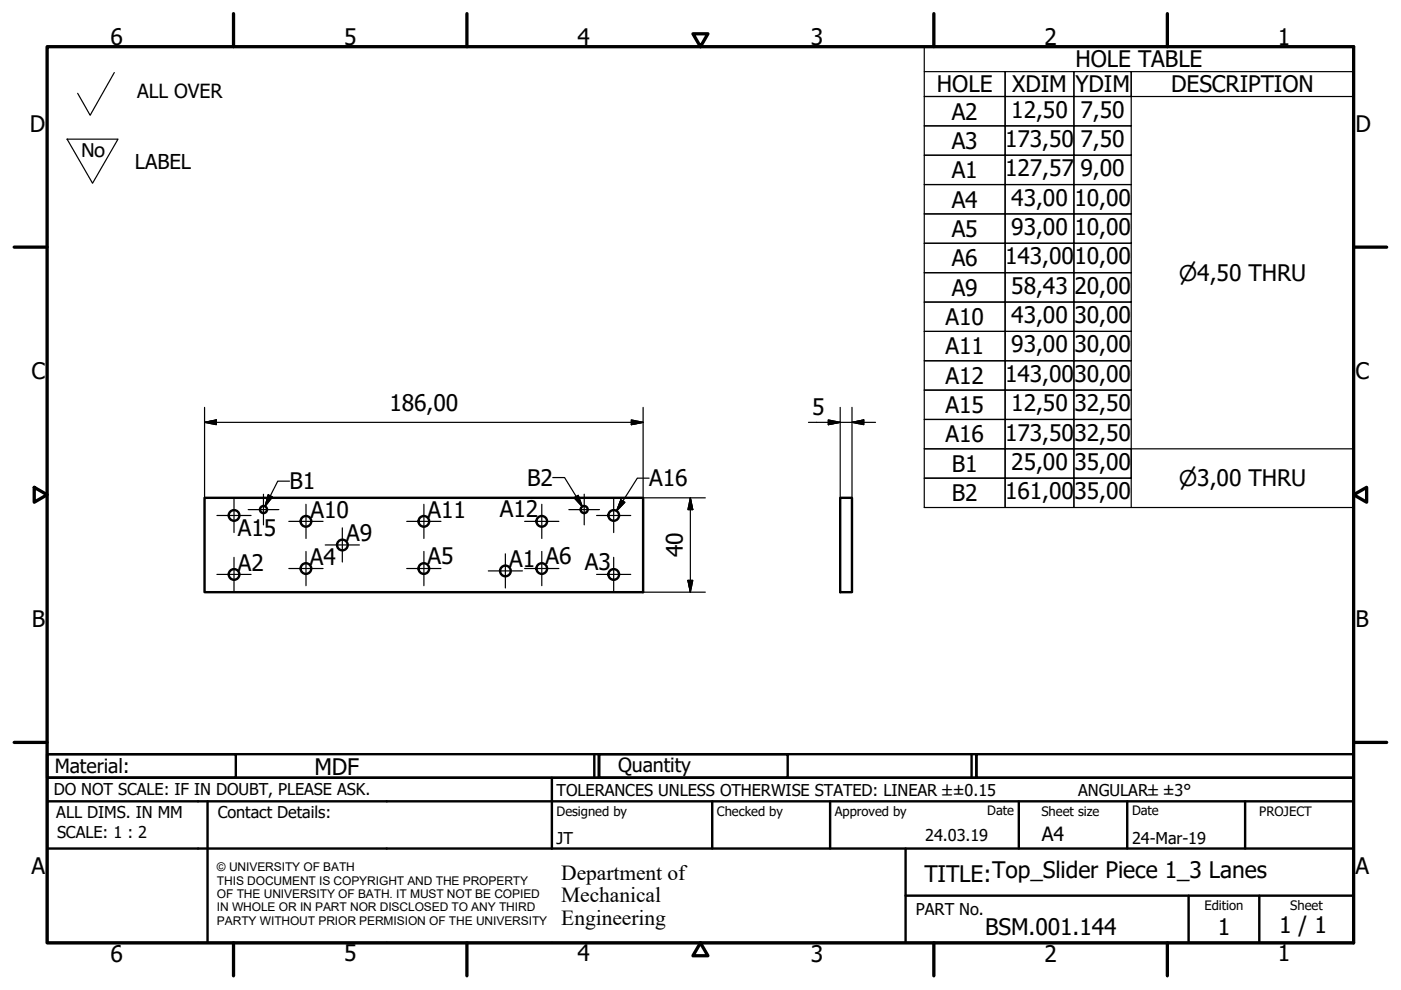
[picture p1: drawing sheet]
<svg xmlns="http://www.w3.org/2000/svg" width="297mm" height="210mm" viewBox="0 0 297 210" stroke-linecap="round" stroke-linejoin="round" font-family="sans-serif">
<!-- layer: Visible (ISO) -->
<g fill="none" stroke="#000" stroke-width=".51">
<path d="M43.4 105.6h93v20h-93zM178.1 105.6h2.5v20h-2.5z"/>
<circle cx="49.6" cy="109.3" r="1.13"/>
<circle cx="55.9" cy="108" r=".75"/>
<circle cx="64.9" cy="110.5" r="1.13"/>
<circle cx="72.6" cy="115.6" r="1.13"/>
<circle cx="89.9" cy="110.5" r="1.13"/>
<circle cx="114.9" cy="110.5" r="1.13"/>
<circle cx="123.9" cy="108" r=".75"/>
<circle cx="130.1" cy="109.3" r="1.13"/>
<circle cx="49.6" cy="121.8" r="1.13"/>
<circle cx="64.9" cy="120.5" r="1.13"/>
<circle cx="89.9" cy="120.5" r="1.13"/>
<circle cx="107.2" cy="121.1" r="1.13"/>
<circle cx="114.9" cy="120.5" r="1.13"/>
<circle cx="130.1" cy="121.8" r="1.13"/>
</g>
<!-- layer: Border (ISO) -->
<g fill="none" stroke="#000" stroke-width=".7">
<path d="M10 9.9h277v190h-277zM49.5 2.9v7M99 2.9v7M146.9 7.2h3.2l-1.6 2.7zM198 2.9v7M247.5 2.9v7M3 52.4h7M287 52.4h7M7.3 103.3l2.7 1.6-2.7 1.6zM287 104.9l2.8-1.6v3.2zM3 157.4h7M287 157.4h7"/>
<path d="M49.5 199.9v7M99 199.9v7M148.5 199.9l1.6 2.7h-3.2zM198 199.9v7M247.5 199.9v7"/>
</g>
<!-- layer: Title (ISO) -->
<g fill="none" stroke="#000" stroke-width=".51">
<path d="M10 159.9h40v5h-40zM10 159.9h117v5h-117zM126 159.9v5M127 159.9h40v5h-40zM127 159.9h80v5h-80zM206 159.9v5M207 159.9h80v5h-80zM10 169.9v-5h277v5M10 169.9h277v30h-277zM10 179.9h277M44 169.9v30M117 164.9v15"/>
<path d="M151 169.9v10M176 169.9v10M192 179.9v20M216 169.9v10M239 169.9v10M264 169.9v10M192 189.9h95M252 189.9v10M267 189.9v10"/>
</g>
<!-- layer: Sketch Geometry (ISO) -->
<path d="M24.2 15.4l-5.1 9-2.6-4.6M14.2 29.5h10.8l-5.4 9.4z" fill="none" stroke="#000" stroke-width=".25"/>
<!-- layer: Symbol (ISO) -->
<g fill="none" stroke="#000" stroke-width=".25">
<path d="M196 15.2h17.1v5.3h-17.1h17.1v6.2h-17.1h17.1v6.2h-17.1h17.1v6.2h-17.1h17.1v6.3h-17.1h17.1v6.2h-17.1h17.1v6.2h-17.1h17.1v6.2h-17.1h17.1v6.3h-17.1h17.1v6.2h-17.1h17.1v6.2h-17.1h17.1v6.2h-17.1h17.1v6.3h-17.1h17.1v6.2h-17.1h17.1v6.2v-6.2h14.6v6.2v-6.2h12.1v6.2M196 9.9h91v97.7h-91zM213.1 15.2h14.6v5.3h-14.6zM227.7 15.2h12.1v5.3h-12.1zM287 15.2h-47.2v5.3h47.2M213.1 20.5h14.6v6.2h-14.6zM213.1 26.7h14.6v6.2h-14.6zM213.1 32.9h14.6v6.2h-14.6zM213.1 39.1h14.6v6.3h-14.6zM227.7 20.5h12.1v6.2h-12.1zM227.7 26.7h12.1v6.2h-12.1zM227.7 32.9h12.1v6.2h-12.1z"/>
<path d="M227.7 39.1h12.1v6.3h-12.1zM213.1 45.4h14.6v6.2h-14.6zM213.1 51.6h14.6v6.2h-14.6zM213.1 57.8h14.6v6.2h-14.6zM227.7 45.4h12.1v6.2h-12.1zM227.7 51.6h12.1v6.2h-12.1zM227.7 57.8h12.1v6.2h-12.1zM213.1 64h14.6v6.3h-14.6zM213.1 70.3h14.6v6.2h-14.6zM213.1 76.5h14.6v6.2h-14.6zM227.7 64h12.1v6.3h-12.1zM227.7 70.3h12.1v6.2h-12.1z"/>
<path d="M227.7 76.5h12.1v6.2h-12.1zM213.1 82.7h14.6v6.2h-14.6zM213.1 88.9h14.6v6.3h-14.6zM213.1 95.2h14.6v6.2h-14.6zM227.7 82.7h12.1v6.2h-12.1zM227.7 88.9h12.1v6.3h-12.1zM227.7 95.2h12.1v6.2h-12.1zM56.9 104.9l.9 .5-1.6 2zM61.4 102h-2.5l-2.7 5.4M117.2 101.3h2.5l3.8 6.1M121.7 105.5l.9-.5 .9 2.4zM131.6 106l.9 .5-1.8 1.8z"/>
<path d="M137.6 101.4h-2.5l-4.4 6.9M239.8 101.4v-6.2h47.2v6.2"/>
</g>
<path d="M56.9 104.9l-.7 2.5zM56.9 104.9l.9 .5-1.6 2zM121.7 105.5l1.8 1.9zM121.7 105.5l.9-.5 .9 2.4zM131.6 106l-.9 2.3zM131.6 106l.9 .5-1.8 1.8z" fill="#000" stroke="#000" stroke-width=".25"/>
<!-- layer: Center Mark (ISO) -->
<g fill="none" stroke="#000" stroke-width=".25">
<path d="M46 109.3h7.2M49.6 105.7v7.2M49.6 118.2v7.2M52.6 108h6.5M55.9 104.8v6.5M61.2 110.5h7.3M64.9 116.9v7.3M64.9 106.9v7.3M69 115.5h7.2M72.6 111.9v7.3M86.2 110.5h7.3M89.9 106.9v7.3"/>
<path d="M89.9 116.9v7.3M107.1 117.4v7.3M111.2 110.5h7.3M114.9 106.9v7.3M114.9 116.9v7.3M120.6 108h6.5M123.9 104.8v6.5M126.5 109.3h7.2M130.1 105.7v7.2M130.1 118.2v7.2M46 121.8h7.2M61.2 120.5h7.3"/>
<path d="M86.2 120.5h7.3M103.5 121h7.3M111.2 120.5h7.3M126.5 121.8h7.2"/>
</g>
<!-- layer: Dimension (ISO) -->
<g fill="none" stroke="#000" stroke-width=".25">
<path d="M43.4 89.5l2.5-.5v1zM43.4 89.5h93M43.4 86.4v19.2M133.9 89l2.5 .5-2.5 .5zM136.4 86.4v19.2h13.1M171.4 89.5h14.2M175.6 89l2.5 .5-2.5 .5zM178.1 86.4v19.2M180.6 89.5l2.5-.5v1zM180.6 86.4v19.2M146.4 105.6l.5 2.4h-1zM146.4 105.6v20"/>
<path d="M136.4 125.6h13.1M145.9 123.1h1l-.5 2.5z"/>
</g>
<path d="M43.4 89.5l2.5-.5zM43.4 89.5l2.5-.5v1zM133.9 90l2.5-.5zM133.9 89l2.5 .5-2.5 .5zM175.6 90l2.5-.5zM175.6 89l2.5 .5-2.5 .5zM180.6 89.5l2.5-.5zM180.6 89.5l2.5-.5v1zM146.4 105.6l.5 2.4zM146.4 105.6l.5 2.4h-1zM145.9 123.1l.5 2.5zM145.9 123.1h1l-.5 2.5z" fill="#000" stroke="#000" stroke-width=".25"/>
<g font-size="4.8">
<text x="23.4" y="9.5">6</text>
<text x="72.9" y="9.5">5</text>
<text x="122.4" y="9.5">4</text>
<text x="171.9" y="9.5">3</text>
<text x="221.4" y="9.5">2</text>
<text x="270.9" y="9.5">1</text>
<text x="228" y="14.3">HOLE TABLE</text>
<text x="198.6" y="19.6">HOLE</text>
<text x="214.6" y="19.6">XDIM</text>
<text x="228" y="19.6">YDIM</text>
<text x="248.3" y="19.6">DESCRIPTION</text>
<text x="6.3" y="27.9">D</text>
<text x="201.8" y="25.4">A2</text>
<text x="214.4" y="24.9">12,50</text>
<text x="229.1" y="24.9">7,50</text>
<text x="287.4" y="27.9">D</text>
<text x="201.8" y="31.6">A3</text>
<text x="213.1" y="31.2">173,50</text>
<text x="229.1" y="31.2">7,50</text>
<text x="201.8" y="37.8">A1</text>
<text x="213.1" y="37.4">127,57</text>
<text x="229.1" y="37.4">9,00</text>
<text x="201.8" y="44">A4</text>
<text x="214.4" y="43.6">43,00</text>
<text x="227.8" y="43.6">10,00</text>
<text x="201.8" y="50.2">A5</text>
<text x="214.4" y="49.8">93,00</text>
<text x="227.8" y="49.8">10,00</text>
<text x="201.8" y="56.4">A6</text>
<text x="213.1" y="56">143,00</text>
<text x="227.8" y="56">10,00</text>
<text x="201.8" y="62.7">A9</text>
<text x="214.4" y="62.3">58,43</text>
<text x="227.8" y="62.3">20,00</text>
<text x="200.4" y="68.9">A10</text>
<text x="214.4" y="68.5">43,00</text>
<text x="227.8" y="68.5">30,00</text>
<text x="200.4" y="75.1">A11</text>
<text x="214.4" y="74.7">93,00</text>
<text x="227.8" y="74.7">30,00</text>
<text x="6.7" y="80.4">C</text>
<text x="200.4" y="81.4">A12</text>
<text x="213.1" y="81">143,00</text>
<text x="227.8" y="81">30,00</text>
<text x="287.4" y="80.4">C</text>
<text x="82.6" y="87.2">186,00</text>
<text x="172.2" y="87.9">5</text>
<text x="200.4" y="87.5">A15</text>
<text x="214.4" y="87.2">12,50</text>
<text x="227.8" y="87.2">32,50</text>
<text x="200.4" y="93.8">A16</text>
<text x="213.1" y="93.4">173,50</text>
<text x="227.8" y="93.4">32,50</text>
<text x="201.8" y="100">B1</text>
<text x="214.4" y="99.6">25,00</text>
<text x="227.8" y="99.6">35,00</text>
<text x="61.4" y="103.8">B1</text>
<text x="111.7" y="103.1">B2</text>
<text x="137.6" y="103.1">A16</text>
<text x="201.8" y="106.3">B2</text>
<text x="213.1" y="105.8">161,00</text>
<text x="227.8" y="105.8">35,00</text>
<text x="50.4" y="113.6">A15</text>
<text x="65.8" y="109.9">A10</text>
<text x="90.7" y="109.7">A11</text>
<text x="106" y="109.7">A12</text>
<text x="65.7" y="119.8">A4</text>
<text x="73.4" y="114.7">A9</text>
<text x="90.7" y="119.7">A5</text>
<text x="115.7" y="119.7">A6 A3</text>
<text x="144.8" y="118.2" transform="rotate(-90 144.8 118.2)">40</text>
<text x="50.4" y="121">A2</text>
<text x="107.9" y="120.2">A1</text>
<text x="6.8" y="132.9">B</text>
<text x="287.4" y="132.9">B</text>
<text x="66.7" y="164.4">MDF</text>
<text x="6.7" y="185.4">A</text>
<text x="287.4" y="185.4">A</text>
<text x="196" y="187">TITLE:Top_Slider Piece 1_3 Lanes</text>
<text x="271.2" y="197.9">1 / 1</text>
<text x="23.4" y="203.9">6</text>
<text x="72.9" y="203.8">5</text>
<text x="122.4" y="203.8">4</text>
<text x="171.9" y="203.9">3</text>
<text x="208.9" y="198.2">BSM.001.144</text>
<text x="221.4" y="203.9">2</text>
<text x="258.2" y="198.2">1</text>
<text x="270.9" y="203.8">1</text>
</g>
<text font-size="4.7" x="17.1" y="33.3">No</text>
<g font-size="4.6">
<text x="249.9" y="59.5">⌀4,50 THRU</text>
<text x="249.9" y="103.1">⌀3,00 THRU</text>
<text x="119" y="186.5">Department of</text>
<text x="119" y="191.3">Mechanical</text>
<text x="119" y="196">Engineering</text>
</g>
<text font-size="4.3" x="28.6" y="35.7">LABEL</text>
<g font-size="4.1">
<text x="29.1" y="20.9">ALL OVER</text>
<text x="11.6" y="163.9">Material:</text>
<text x="131" y="163.7">Quantity</text>
<text x="220.9" y="178.4">A4</text>
</g>
<g font-size="3.5">
<text x="11.4" y="168.5">DO NOT SCALE: IF IN DOUBT, PLEASE ASK.</text>
<text x="11.9" y="173.5">ALL DIMS. IN MM</text>
<text x="46.2" y="173.5">Contact Details:</text>
<text x="118" y="168.8">TOLERANCES UNLESS OTHERWISE STATED: LINEAR ±±0.15</text>
<text x="228.6" y="168.8">ANGULAR±±3°</text>
<text x="12.1" y="177.6">SCALE: 1 : 2</text>
<text x="118" y="178.9">JT</text>
<text x="196.2" y="178.3">24.03.19</text>
<text x="240" y="178.9">24-Mar-19</text>
<text x="194.2" y="194.1">PART No.</text>
</g>
<g font-size="2.8">
<text x="118" y="173">Designed by</text>
<text x="152" y="173">Checked by</text>
<text x="177" y="173">Approved by</text>
<text x="209.3" y="172.9">Date</text>
<text x="220.8" y="173">Sheet size</text>
<text x="240" y="172.9">Date</text>
<text x="267" y="172.9">PROJECT</text>
<text x="255.4" y="193">Edition</text>
<text x="273.6" y="193">Sheet</text>
</g>
<g font-size="2.5">
<text x="46" y="184.7">© UNIVERSITY OF BATH</text>
<text x="46" y="187.6">THIS DOCUMENT IS COPYRIGHT AND THE PROPERTY</text>
<text x="46" y="190.4">OF THE UNIVERSITY OF BATH. IT MUST NOT BE COPIED</text>
<text x="46" y="193.2">IN WHOLE OR IN PART NOR DISCLOSED TO ANY THIRD</text>
<text x="46" y="196.1">PARTY WITHOUT PRIOR PERMISION OF THE UNIVERSITY</text>
</g>
</svg>
